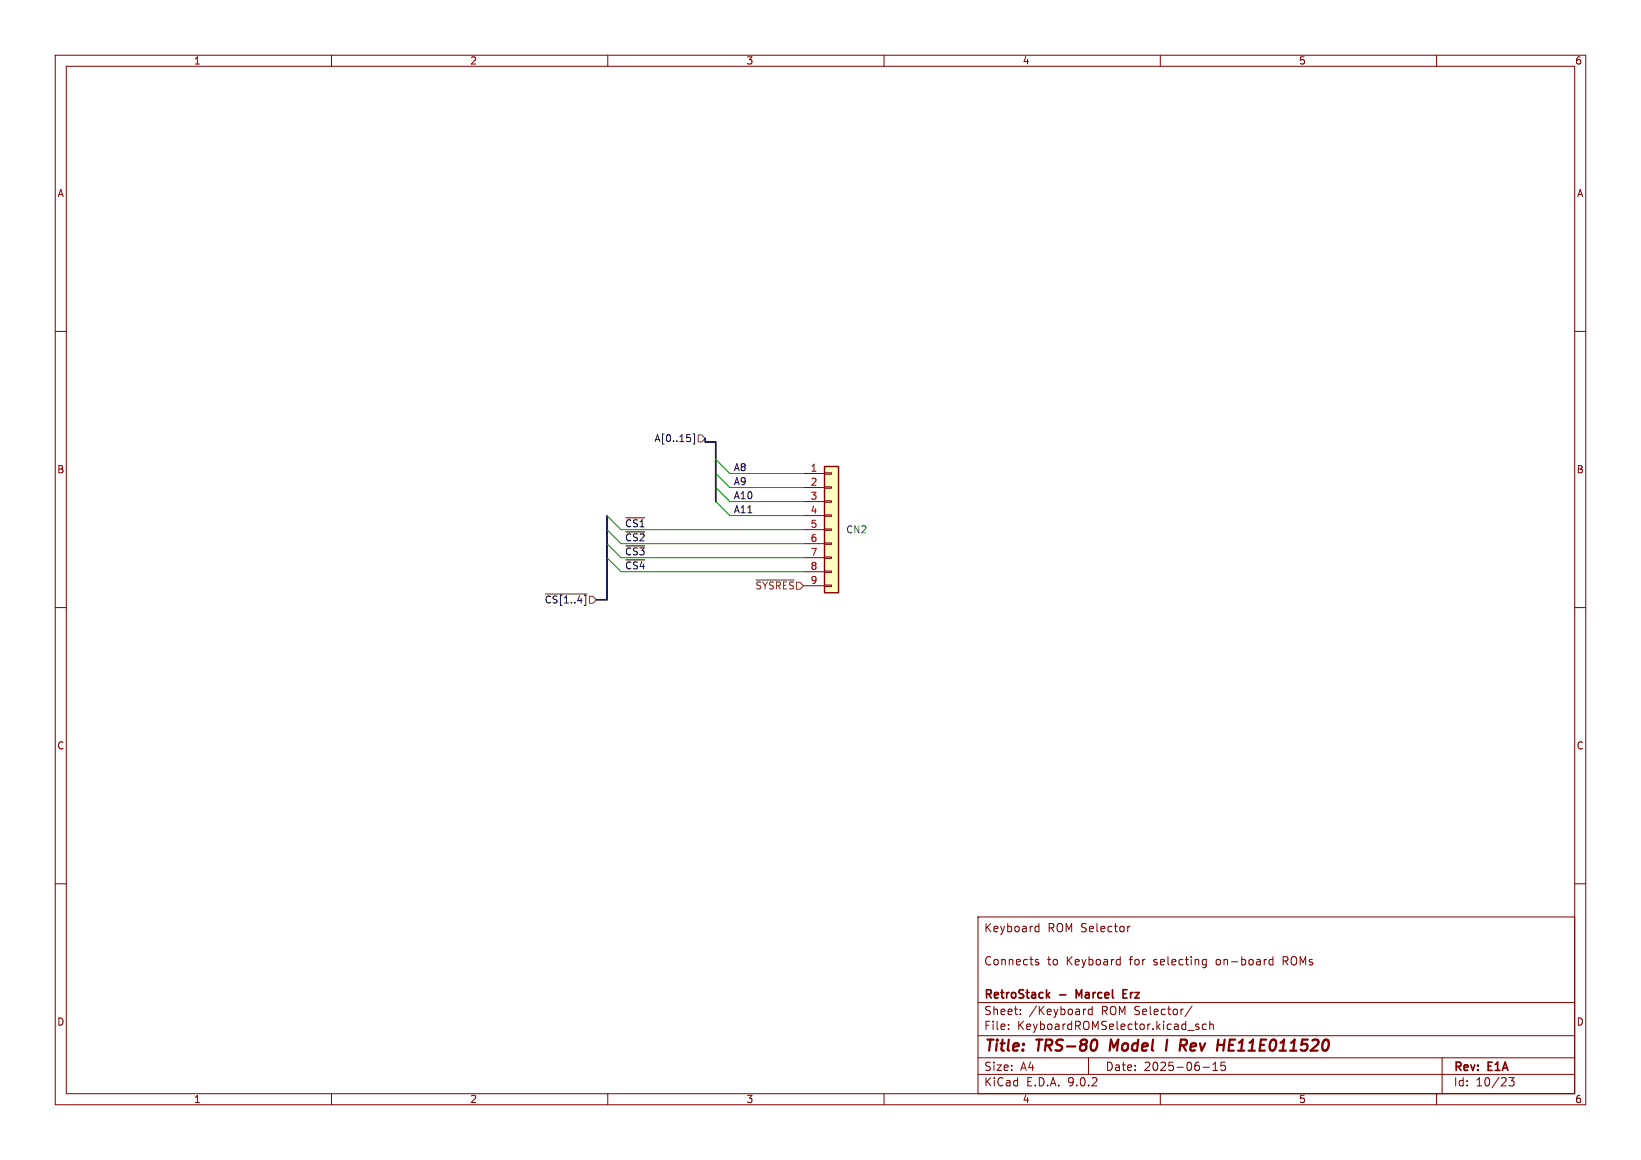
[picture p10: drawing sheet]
<svg xmlns="http://www.w3.org/2000/svg" width="297mm" height="210mm" viewBox="0 0 297 210" stroke-linecap="round" stroke-linejoin="round" font-family="sans-serif">
<g fill="none" stroke="#840000" stroke-width=".18">
<path d="M10 10h277v190h-277zM12 12h273v186h-273zM60 10v2M110 10v2M160 10v2M210 10v2M260 10v2M10 60h2M285 60h2M10 110h2M285 110h2M10 160h2"/>
<path d="M177 166h108v32h-108zM187.5 174.1l.5 .2v.2l-.2 .2-.4-.1M187.5 173.8h.5M187.5 168.6h.5M187.5 167.8h.5M188 167.2v1.5M202.3 173.7l.4 .1M202.7 174.6l-.4 .1M202.7 173.2v1.5M204.1 167.7v1M204.5 167.7l-.3 .1-.1 .2M217.9 173.7l.4 .1"/>
<path d="M218.3 174.6l-.4 .1M218.3 173.7v1.2l-.1 .2-.4 .1M230.4 173.8l-.4-.1-.3 .3v.4l.1 .2h.6M230.4 173.2v1.5M285 160h2M60 198v2M110 198v2M160 198v2M177 194.5h108M177 191.5h108M177 187.5h108M177 181.5h108"/>
<path d="M182.5 186.3v.1M182.5 185.5v.1M184.7 183.6v.1M184.7 182.8v.1M196.5 182.7l-.3 .1M197 191.5v3M197.7 182.8l-.5-.1-.2 .3v.4l.1 .2h.6M197.7 182.2v1.5M210 198v2M215 186.5h1.1M215.7 182.1l-1.2 2M217 185.5l-.4-.1-.2 .2 .1 .2 .5 .2v.3h-.6"/>
<path d="M217.7 193.2h1.2M218.3 185.5l-.4-.1-.3 .3v.4l.1 .2h.6M219 185.5l.2-.1 .3 .1 .1 .9M219 184.9v1.5M219.5 193.8h.9M219.5 192.7l.5-.4v1.5M221.7 192.3h-.7v.7l.2-.1h.5l.1 .3-.1 .5-.2 .1-.5-.1M260 198v2M261 191.5v6.5M273.1 195.1h.9l-.5 .6 .5 .1v.7l-.3 .1h-.4l-.2-.1"/>
</g>
<path d="M198.4 188.3a1.31 1.31 0 0 1 0 1.5M201.1 188.2l-.3 2M211.3 188.2l-.3 2M214.7 188.3a.53 .53 0 0 1 0 .8M222.5 189.2h.6M223.6 188.2h-1l-.3 2h1" fill="none" stroke="#840000" stroke-width=".4"/>
<path d="M190 179.7l-.6 .6M203.3 179.9h.5M204 179.2h-.7v1.5h.7M189.6 180.1l.4 .6M191.8 180.1h1.1M195.3 180.3l-.5-1.1v1.5" fill="none" stroke="#840000" stroke-width=".3"/>
<path d="M149.2 84.5h2.6v22.8h-2.6z" fill="#ffffc2"/>
<path d="M149.2 84.5h2.6v22.8h-2.6z" fill="none" stroke="#840000" stroke-width=".25"/>
<g fill="none" stroke="#840000" stroke-width=".18">
<path d="M145.4 85.7h3.8M145.4 88.3h3.8M145.4 90.8h3.8M145.4 93.3h3.8M145.4 95.9h3.8M145.4 98.4h3.8M149.2 85.6h1.3v.3h-1.3zM149.2 88.1h1.3v.3h-1.3zM149.2 90.7h1.3v.2h-1.3zM149.2 93.2h1.3v.3h-1.3zM149.2 95.8h1.3v.2h-1.3zM149.2 98.3h1.3v.3h-1.3z"/>
<path d="M145.4 101h3.8M145.4 103.5h3.8M145.4 106h3.8M149.2 100.8h1.3v.3h-1.3zM149.2 103.4h1.3v.2h-1.3zM149.2 105.9h1.3v.3h-1.3z"/>
</g>
<path d="M124.9 79.3v.5M125.4 78.6h.3v1.8h-.3M98.7 107.5h7.6" fill="none" stroke="#000084" stroke-width=".18"/>
<path d="M126.4 78.7h.6l.6 .7-.6 .6h-.6zM106.7 108h.6l.6 .6-.6 .6h-.6zM136.8 105h6.9" fill="none" stroke="#725600" stroke-width=".18"/>
<path d="M113.3 93.7h3.4M113.3 96.3h3.4M113.3 98.8h3.4M113.3 101.4h3.4" fill="none" stroke="#0f0f0f" stroke-width=".18"/>
<path d="M127.6 79.4v.6h1.9v10.8M109.9 93.3v15.3h-2" fill="none" stroke="#000084" stroke-width=".3"/>
<path d="M109.9 93.3l2.5 2.6h33M109.9 95.9l2.5 2.5h33M109.9 98.4l2.5 2.6h33M129.5 90.8l2.6 2.5h13.3M129.5 83.2l2.6 2.5h13.3M129.5 88.3l2.6 2.5h13.3M129.5 85.7l2.6 2.6h13.3M109.9 101l2.5 2.5h33" fill="none" stroke="#009600" stroke-width=".18"/>
<g font-size="2.8" fill="#840000">
<text x="178" y="190.9">Title:</text>
<text x="187.7" y="190.9">TRS-80</text>
<text x="201.7" y="190.9">Model</text>
<text x="212.7" y="190.9">I</text>
<text x="216" y="190.9">Rev</text>
<text x="223.5" y="190.9">HE11E011520</text>
</g>
<g font-size="2.1" fill="#840000">
<text x="178" y="169">Keyboard</text>
<text x="189.6" y="169">ROM Selector</text>
<text x="178" y="175">Connects</text>
<text x="189.5" y="175">to</text>
<text x="193" y="175">Keyboard</text>
<text x="204.6" y="175">for</text>
<text x="209.1" y="175">selecting</text>
<text x="220.5" y="175">on-board</text>
<text x="232.7" y="175">ROMs</text>
<text x="178" y="184">Sheet:</text>
<text x="178" y="181.2">RetroStack</text>
<text x="186.2" y="184">/Keyboard</text>
<text x="195.4" y="181.2">Marcel</text>
<text x="199.4" y="184">ROM Selector/</text>
<text x="204.5" y="181.2">Erz</text>
<text x="178" y="186.7">File:</text>
<text x="184.1" y="186.7">KeyboardROMSelector.kicad_sch</text>
<text x="178" y="196.9">KiCad</text>
<text x="178" y="194.1">Size:</text>
<text x="184.7" y="194.1">A4</text>
<text x="185.7" y="196.9">E.D.A.</text>
<text x="193.3" y="196.9">9.0.2</text>
<text x="200" y="194.1">Date:</text>
<text x="207" y="194.1">2025-06-15</text>
<text x="263" y="194.3">Rev:</text>
<text x="263" y="196.9">Id:</text>
<text x="267.1" y="196.9">10/23</text>
<text x="269.4" y="194.3">E1A</text>
</g>
<g font-size="1.8" fill="#840000">
<text x="35" y="11.9">1</text>
<text x="85" y="11.9">2</text>
<text x="135" y="11.9">3</text>
<text x="185" y="11.9">4</text>
<text x="235" y="11.9">5</text>
<text x="285" y="11.9">6</text>
<text x="10.3" y="35.9">A</text>
<text x="285.3" y="35.9">A</text>
<text x="10.3" y="85.9">B</text>
<text x="285.3" y="85.9">B</text>
<text x="10.3" y="135.9">C</text>
<text x="285.3" y="135.9">C</text>
<text x="10.3" y="185.9">D</text>
<text x="285.3" y="185.9">D</text>
<text x="35" y="199.9">1</text>
<text x="85" y="199.9">2</text>
<text x="135" y="199.9">3</text>
<text x="185" y="199.9">4</text>
<text x="235" y="199.9">5</text>
<text x="285" y="199.9">6</text>
</g>
<g font-size="1.8" fill="#000084">
<text x="118.4" y="80.2">A[0..15]</text>
<text x="98.5" y="109.4">~{CS[1..4]}</text>
</g>
<g font-size="1.8" fill="#0f0f0f">
<text x="132.7" y="87.9">A9</text>
<text x="132.7" y="85.4">A8</text>
<text x="113" y="95.5">~{CS1}</text>
<text x="132.7" y="90.5">A10</text>
<text x="132.7" y="93">A11</text>
<text x="113" y="98.1">~{CS2}</text>
<text x="113" y="100.6">~{CS3}</text>
<text x="113" y="103.2">~{CS4}</text>
</g>
<g font-size="1.8" fill="#a90000">
<text x="146.6" y="85.5">1</text>
<text x="146.6" y="88">2</text>
<text x="146.6" y="90.6">3</text>
<text x="146.6" y="93.1">4</text>
<text x="146.6" y="95.6">5</text>
<text x="146.6" y="98.2">6</text>
<text x="146.6" y="100.7">7</text>
<text x="146.6" y="103.3">8</text>
<text x="146.6" y="105.8">9</text>
</g>
<text font-size="1.8" fill="#006464" x="153" y="96.7">CN2</text>
<text font-size="1.8" fill="#725600" x="136.6" y="106.9">~{SYSRES}</text>
</svg>
